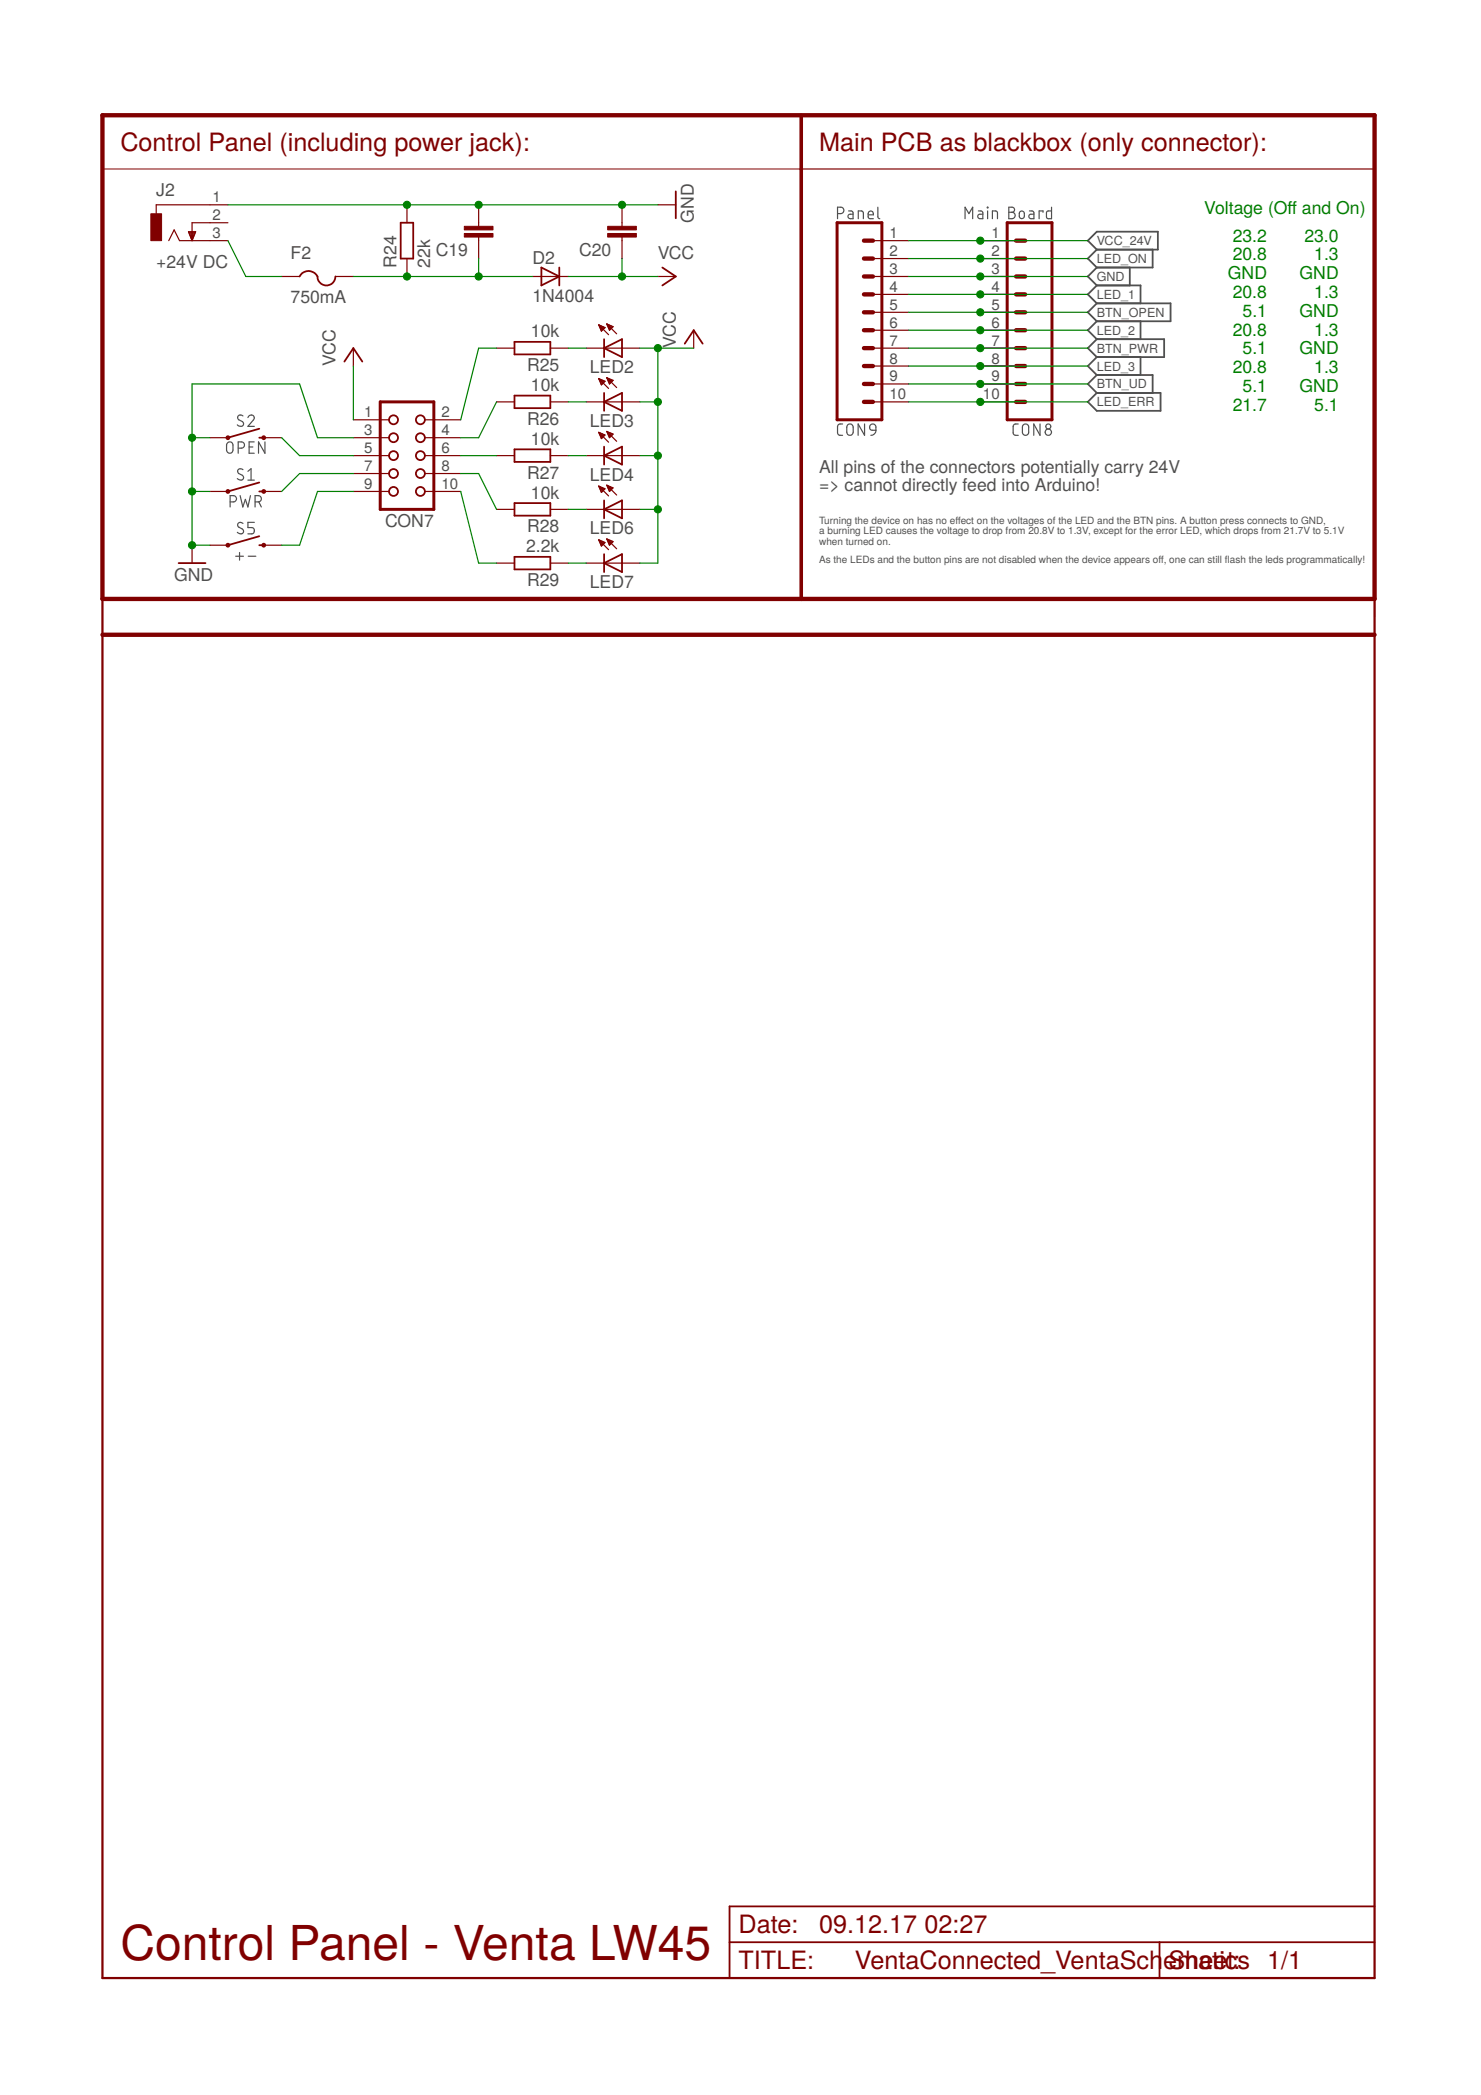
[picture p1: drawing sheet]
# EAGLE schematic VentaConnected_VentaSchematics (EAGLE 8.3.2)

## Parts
C19  C-EUC0805K  [C0805K]
C20  C-EUC0805K  [C0805K]
CON7  CON10  [CON10]
CON8  Main Board  CONN_10LOCK_LONGPADS  [1X10_LOCK_LONGPADS]
CON9  Panel  CONN_10LOCK_LONGPADS  [1X10_LOCK_LONGPADS]
D2  1N4004  D-MLL-41  [MELF-MLL41]
F2  750mA  PTCFUSE-1812  [1812]
J2  +24V DC  DCJ0202  [DCJ0202]
LED2  LEDCHIPLED_0805  [CHIPLED_0805]
LED3  LEDCHIPLED_0805  [CHIPLED_0805]
LED4  LEDCHIPLED_0805  [CHIPLED_0805]
LED6  LEDCHIPLED_0805  [CHIPLED_0805]
LED7  LEDCHIPLED_0805  [CHIPLED_0805]
R24  22k  R-EU_R0805  [R0805]
R25  10k  R-EU_R0805  [R0805]
R26  10k  R-EU_R0805  [R0805]
R27  10k  R-EU_R0805  [R0805]
R28  10k  R-EU_R0805  [R0805]
R29  2.2k  R-EU_R0805  [R0805]
S1  PWR  MOMENTARY-SWITCH-SPST-PTH-6.0MM  [TACTILE_SWITCH_PTH_6.0MM]
S2  OPEN  MOMENTARY-SWITCH-SPST-PTH-6.0MM  [TACTILE_SWITCH_PTH_6.0MM]
S5  +-  MOMENTARY-SWITCH-SPST-PTH-6.0MM  [TACTILE_SWITCH_PTH_6.0MM]

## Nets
BTN_OPEN: CON7.5 CON8.5 CON9.5 S2.3
BTN_PWR: CON7.7 CON8.7 CON9.7 S1.3
BTN_UD: CON7.9 CON8.9 CON9.9 S5.3
GND: C19.2 C20.2 CON7.3 CON8.3 CON9.3 J2.1 R24.2 S1.1 S2.1 S5.1
LED_1: CON7.4 CON8.4 CON9.4 R26.2
LED_2: CON7.6 CON8.6 CON9.6 R27.2
LED_3: CON7.8 CON8.8 CON9.8 R28.2
LED_ERR: CON7.10 CON8.10 CON9.10 R29.2
LED_ON: CON7.2 CON8.2 CON9.2 R25.2
N$4: F2.1 J2.3
N$5: C19.1 D2.2(A) F2.2 R24.1
N$6: LED2.C R25.1
N$7: LED7.C R29.1
N$9: LED3.C R26.1
N$10: LED4.C R27.1
N$11: LED6.C R28.1
VCC: C20.1 D2.1(C) LED2.A LED3.A LED4.A LED6.A LED7.A
VCC_24V: CON7.1 CON8.1 CON9.1 ; supply symbol labelled VCC
Unconnected: J2.2

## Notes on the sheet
- Control Panel (including power jack): | Main PCB as blackbox (only connector):
- Voltage (Off and On)
- 23.2
  20.8
  GND
  20.8
  5.1
  20.8
  5.1
  20.8
  5.1
  21.7
- 23.0
  1.3
  GND
  1.3
  GND
  1.3
  GND
  1.3
  GND
  5.1
- All pins of the connectors potentially carry 24V 
  => cannot directly feed into Arduino!
- Turning the device on has no effect on the voltages of the LED and the BTN pins. A button press connects to GND, 
  a burning LED causes the voltage to drop from 20.8V to 1.3V, except for the error LED, which drops from 21.7V to 5.1V 
  when turned on.
- As the LEDs and the button pins are not disabled when the device appears off, one can still flash the leds programmatically!
- Control Panel - Venta LW45

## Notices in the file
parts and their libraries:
SparkFun-Connectors: Licensing: Creative Commons ShareAlike 4.0 International - https://creativecommons.org/licenses/by-sa/4.0
